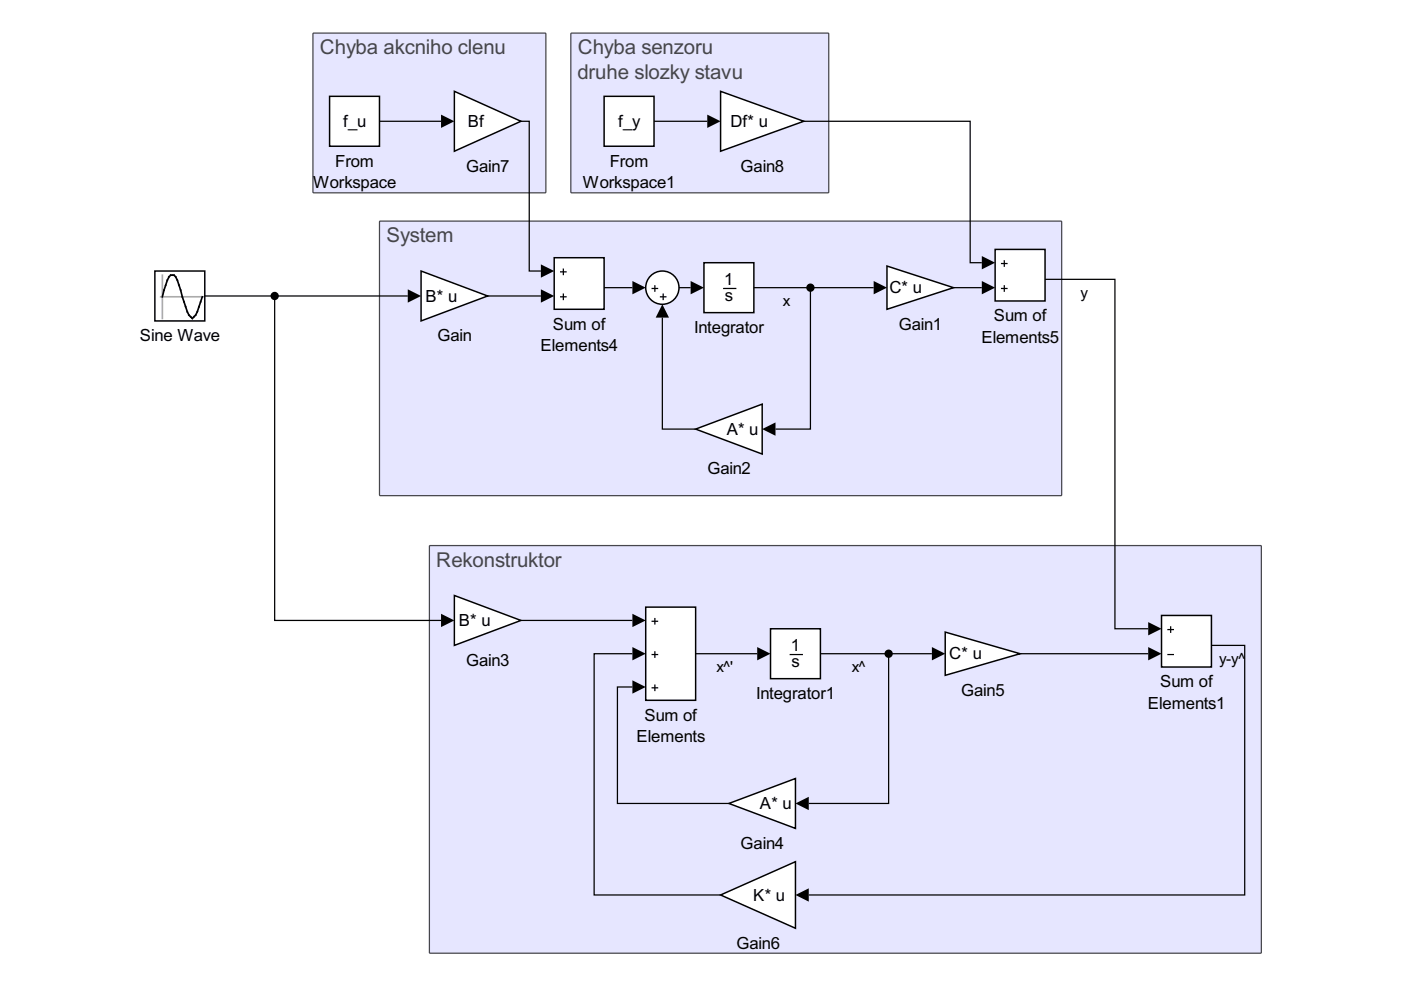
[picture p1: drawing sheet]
<svg xmlns="http://www.w3.org/2000/svg" width="297mm" height="210mm" viewBox="0 0 297 210" stroke-linecap="round" stroke-linejoin="round" font-family="sans-serif">
<g fill="#e6e6ff" stroke="#46464b" stroke-width=".26">
<path d="M66.4 7.1h49.3v33.7h-49.3z" fill-rule="evenodd"/>
<path d="M121.1 7.1h54.6v33.7h-54.6z" fill-rule="evenodd"/>
<path d="M80.5 46.9h144.4l.2 .2v57.8l-.2 .2h-144.3l-.1-.2z" fill-rule="evenodd"/>
<path d="M91.1 115.7h176.3v86.4h-176.3z" fill-rule="evenodd"/>
</g>
<circle cx="140.4" cy="61" r="3.5" fill="#fff"/>
<path d="M138.1 61.2h1.4M138.8 60.5v1.4M139.9 62.9h1.4M140.6 62.2v1.4" fill="none" stroke="#000" stroke-width=".26"/>
<circle cx="140.4" cy="61" r="3.5" fill="none" stroke="#000" stroke-width=".31"/>
<path d="M89.3 57.5l14.1 5.3-14.1 5.2z" fill="#fff"/>
<path d="M89.3 57.5l14.1 5.3-14.1 5.2z" fill="none" stroke="#000" stroke-width=".31"/>
<path d="M149.3 55.7h10.5v10.6h-10.5z" fill="#fff"/>
<path d="M153.3 61.2h2.8" fill="none" stroke="#000" stroke-width=".26"/>
<path d="M149.3 55.7h10.5v10.6h-10.5z" fill="none" stroke="#000" stroke-width=".31"/>
<path d="M188.1 56.4l14.1 4.6-14.1 4.6z" fill="#fff"/>
<path d="M188.1 56.4l14.1 4.6-14.1 4.6z" fill="none" stroke="#000" stroke-width=".31"/>
<path d="M147.5 91l14.1-5.3v10.6z" fill="#fff"/>
<path d="M147.5 91l14.1-5.3v10.6z" fill="none" stroke="#000" stroke-width=".31"/>
<path d="M96.3 126.3l14.1 5.2-14.1 5.3z" fill="#fff"/>
<path d="M96.3 126.3l14.1 5.2-14.1 5.3z" fill="none" stroke="#000" stroke-width=".31"/>
<path d="M136.9 128.7h10.6v19.8h-10.6z" fill="#fff"/>
<path d="M138.1 131.7h1.4M138.1 138.8h1.4M138.8 131v1.4M138.8 138.1v1.4M138.1 145.8h1.4M138.8 145.1v1.4" fill="none" stroke="#000" stroke-width=".26"/>
<path d="M136.9 128.7h10.6v19.8h-10.6z" fill="none" stroke="#000" stroke-width=".31"/>
<path d="M163.4 133.3h10.5v10.6h-10.5z" fill="#fff"/>
<path d="M167.4 138.8h2.8" fill="none" stroke="#000" stroke-width=".26"/>
<path d="M163.4 133.3h10.5v10.6h-10.5z" fill="none" stroke="#000" stroke-width=".31"/>
<path d="M154.5 170.4l14.2-5.3v10.5z" fill="#fff"/>
<path d="M154.5 170.4l14.2-5.3v10.5z" fill="none" stroke="#000" stroke-width=".31"/>
<path d="M246.3 130.5h10.5v10.9h-10.5z" fill="#fff"/>
<path d="M247.5 133.5h1.4M247.5 138.8h1.4M248.2 132.8v1.4" fill="none" stroke="#000" stroke-width=".26"/>
<path d="M246.3 130.5h10.5v10.9h-10.5z" fill="none" stroke="#000" stroke-width=".31"/>
<path d="M200.4 134l15.9 4.6-15.9 4.6z" fill="#fff"/>
<path d="M200.4 134l15.9 4.6-15.9 4.6z" fill="none" stroke="#000" stroke-width=".31"/>
<path d="M152.8 189.8l15.9-7.1v14.1z" fill="#fff"/>
<path d="M152.8 189.8l15.9-7.1v14.1z" fill="none" stroke="#000" stroke-width=".31"/>
<path d="M117.5 54.6h10.6v11h-10.6z" fill="#fff"/>
<path d="M118.7 57.6h1.4M119.4 56.9v1.4M118.7 62.9h1.4M119.4 62.2v1.4" fill="none" stroke="#000" stroke-width=".26"/>
<path d="M117.5 54.6h10.6v11h-10.6z" fill="none" stroke="#000" stroke-width=".31"/>
<path d="M96.3 19.4l14.1 6.3-14.1 6.4z" fill="#fff"/>
<path d="M96.3 19.4l14.1 6.3-14.1 6.4z" fill="none" stroke="#000" stroke-width=".31"/>
<path d="M211 52.9h10.6v10.9h-10.6z" fill="#fff"/>
<path d="M212.2 55.9h1.4M212.9 55.2v1.4M212.2 61.2h1.4M212.9 60.5v1.4" fill="none" stroke="#000" stroke-width=".26"/>
<path d="M211 52.9h10.6v10.9h-10.6z" fill="none" stroke="#000" stroke-width=".31"/>
<path d="M152.8 19.4l17.6 6.3-17.6 6.4z" fill="#fff"/>
<path d="M152.8 19.4l17.6 6.3-17.6 6.4z" fill="none" stroke="#000" stroke-width=".31"/>
<path d="M32.8 57.5h10.6v10.5h-10.6z" fill="#fff"/>
<path d="M34.4 58.3v9.2M34.1 62.9h9.1" fill="none" stroke="#adadad" stroke-width=".35"/>
<path d="M34.4 62.9l1.1-3.5 .3-.7 .4-.4h.7l.7 1.1 2.1 6.7 .4 .7 .7 .7 .7-.7 .3-.7 1.1-3.2" fill="none" stroke="#000" stroke-width=".35"/>
<path d="M32.8 57.5h10.6v10.5h-10.6z" fill="none" stroke="#000" stroke-width=".31"/>
<path d="M69.9 20.4h10.6v10.6h-10.6z" fill="#fff"/>
<path d="M69.9 20.4h10.6v10.6h-10.6z" fill="none" stroke="#000" stroke-width=".31"/>
<path d="M128.1 20.4h10.6v10.6h-10.6z" fill="#fff"/>
<path d="M128.1 20.4h10.6v10.6h-10.6z" fill="none" stroke="#000" stroke-width=".31"/>
<g fill="#000">
<path d="M93.5 24.3l2.8 1.4-2.8 1.4zM150 24.3l2.8 1.4-2.8 1.4zM114.7 56.1l2.8 1.4-2.8 1.4zM208.2 54.3l2.8 1.4-2.8 1.4zM86.5 61.3l2.8 1.5-2.8 1.4zM114.7 61.3l2.8 1.5-2.8 1.4zM134.1 59.6l2.8 1.4-2.8 1.4zM140.4 64.5l1.4 2.8h-2.8zM146.4 59.6l2.9 1.4-2.9 1.4zM185.2 59.6l2.9 1.4-2.9 1.4zM208.2 59.6l2.8 1.4-2.8 1.4zM161.6 91l2.8-1.4v2.8z"/>
<path d="M93.5 130.1l2.8 1.4-2.8 1.5zM134.1 130.1l2.8 1.4-2.8 1.5zM134.1 137.2l2.8 1.4-2.8 1.4zM160.5 137.2l2.9 1.4-2.9 1.4zM197.6 137.2l2.8 1.4-2.8 1.4zM243.4 137.2l2.9 1.4-2.9 1.4zM243.4 131.9l2.9 1.4-2.9 1.4zM134.1 144.2l2.8 1.5-2.8 1.4zM168.7 170.4l2.8-1.5v2.9zM168.7 189.8l2.8-1.5v2.9z"/>
</g>
<g fill="none" stroke="#000" stroke-width=".26">
<path d="M80.5 25.7h13M110.4 25.7h1.8v31.8h2.5M138.7 25.7h11.3M170.4 25.7h35.3v30h2.5M221.6 59.2h14.8v74.1h7M43.4 62.8h43.1M58.2 62.8v68.7h35.3M103.4 62.8h11.3M128.1 61h6M140.4 67.3v23.7h7.1M144 61h2.4M159.8 61h25.4"/>
<path d="M171.8 61v30h-7.4M202.2 61h6M110.4 131.5h23.7M134.1 138.6h-8.1v51.2h26.8M147.5 138.6h13M173.9 138.6h23.7M188.4 138.6v31.8h-16.9M216.3 138.6h27.1M256.8 136.8h7.1v53h-92.4M134.1 145.7h-3.2v24.7h23.6"/>
</g>
<g fill="#000">
<circle cx="58.2" cy="62.8" r=".88"/>
<circle cx="171.8" cy="61" r=".88"/>
<circle cx="188.4" cy="138.6" r=".88"/>
</g>
<g font-size="4.9" fill="#46464b">
<text x="67.8" y="11.5">Chyba akcniho clenu</text>
<text x="122.5" y="11.5">Chyba senzoru</text>
<text x="122.4" y="16.8">druhe slozky stavu</text>
<text x="81.9" y="51.4">System</text>
<text x="92.5" y="120.1">Rekonstruktor</text>
</g>
<g font-size="4">
<text x="72.7" y="26.9">f_u</text>
<text x="99.2" y="26.9">Bf</text>
<text x="131" y="26.9">f_y</text>
<text x="154.9" y="26.9">Df* u</text>
<text x="71.1" y="35.3">From</text>
<text x="129.3" y="35.3">From</text>
<text x="66.4" y="39.9">Workspace</text>
<text x="98.8" y="36.4">Gain7</text>
<text x="123.6" y="39.9">Workspace1</text>
<text x="157" y="36.4">Gain8</text>
<text x="90.2" y="63.9">B* u</text>
<text x="153.6" y="60.4">1</text>
<text x="153.7" y="63.9">s</text>
<text x="188.6" y="62.2">C* u</text>
<text x="117.2" y="69.9">Sum of</text>
<text x="147.2" y="70.6">Integrator</text>
<text x="190.5" y="69.9">Gain1</text>
<text x="210.7" y="68.1">Sum of</text>
<text x="29.7" y="72.4">Sine Wave</text>
<text x="92.7" y="72.4">Gain</text>
<text x="114.6" y="74.5">Elements4</text>
<text x="208.1" y="72.7">Elements5</text>
<text x="154.1" y="92.2">A* u</text>
<text x="150" y="100.6">Gain2</text>
<text x="97.3" y="132.7">B* u</text>
<text x="167.7" y="138">1</text>
<text x="98.8" y="141.2">Gain3</text>
<text x="167.8" y="141.5">s</text>
<text x="201.3" y="139.8">C* u</text>
<text x="160.3" y="148.2">Integrator1</text>
<text x="203.8" y="147.5">Gain5</text>
<text x="246" y="145.7">Sum of</text>
<text x="136.6" y="152.8">Sum of</text>
<text x="243.4" y="150.3">Elements1</text>
<text x="135" y="157.4">Elements</text>
<text x="161.1" y="171.5">A* u</text>
<text x="157" y="180">Gain4</text>
<text x="159.7" y="190.9">K* u</text>
<text x="156.1" y="201.1">Gain6</text>
</g>
<g font-size="3.6">
<text x="166" y="64.9">x</text>
<text x="229.1" y="63.1">y</text>
<text x="151.9" y="142.5">x^'</text>
<text x="180.6" y="142.5">x^</text>
<text x="258.5" y="140.7">y-y^</text>
</g>
</svg>
